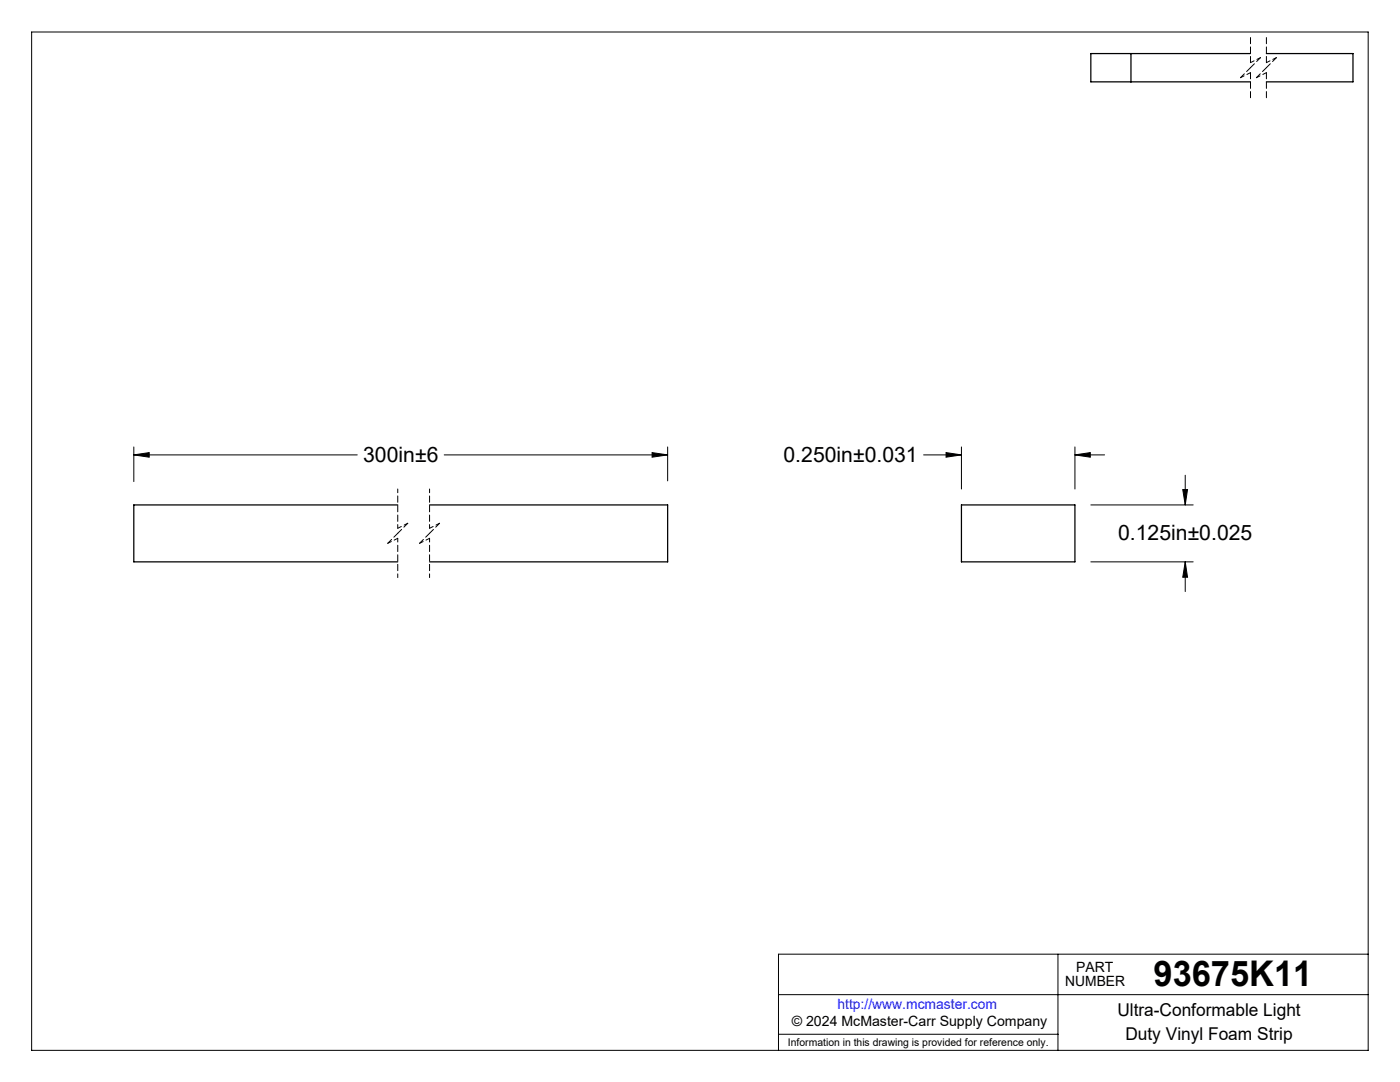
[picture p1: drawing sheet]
<svg xmlns="http://www.w3.org/2000/svg" width="279mm" height="216mm" viewBox="0 0 279 216" stroke-linecap="round" stroke-linejoin="round" font-family="sans-serif">
<g fill="none" stroke="#000" stroke-width=".2">
<path d="M6.3 6.4h266.7v203.2h-266.7zM26.7 90.8l3.1-.5v.9zM26.7 90.8h44.6M26.7 89.2v6.9M88.7 90.8h44.5M130.1 90.3l3.1 .5-3.1 .4zM133.2 89.2v6.8M184.3 90.8h7.6M188.8 90.3l3.1 .5-3.1 .4zM191.9 89.2v8.4M214.5 90.8l3.1-.5v.9zM214.5 89.2v8.4"/>
<path d="M214.5 90.8h6M236 97.7h1l-.5 3.1zM236.5 94.8v6M217.7 112.1h20.4M217.7 100.8h20.4M236.5 112.1l.5 3.1h-1zM236.5 112.1v5.9M155.4 198.5h117.6M211.1 190.4v19.2M273 190.4h-117.6v19.2M155.4 206.4h55.7"/>
</g>
<path d="M247.6 15.5l2-1M249.6 12.5l2-1M250.7 15.5l2-1M252.7 12.5l2-1M79.4 97.6v7.8M85.7 97.6v7.8M77.4 108.4l2-1M79.4 105.4l2-1M79.4 107.4v7.9M83.7 108.4l2-1M85.7 105.4l2-1M85.7 107.4v7.9" fill="none" stroke="#000" stroke-width=".2" stroke-dasharray="1.3 .6" stroke-dashoffset=".5"/>
<path d="M249.6 13.5l-2 2M251.6 11.5l-2 2M252.7 13.5l-2 2M254.7 11.5l-2 2M79.4 106.4l-2 2M81.4 104.4l-2 2M85.7 106.4l-2 2M87.7 104.4l-2 2" fill="none" stroke="#000" stroke-width=".2" stroke-dasharray="1.3 .6" stroke-dashoffset=".2"/>
<path d="M249.6 7.5v5M249.6 14.5v5M252.7 7.5v5M252.7 14.5v5" fill="none" stroke="#000" stroke-width=".2" stroke-dasharray="1.3 .6"/>
<path d="M188.8 90.3l3.1 .5-3.1 .4zM214.5 90.8l3.1-.5v.9zM236.5 112.1l.5 3.1h-1zM236 97.7h1l-.5 3.1zM26.7 90.8l3.1-.5v.9zM130.1 90.3l3.1 .5-3.1 .4z" fill="#000"/>
<path d="M225.7 10.7v5.6M249.6 10.7h-31.9v5.6h31.9M252.7 10.7h17.3v5.6h-17.3M79.4 100.8h-52.7v11.3h52.7M85.7 100.8h47.5v11.3h-47.5M191.9 100.8h22.6v11.3h-22.6z" fill="none" stroke="#000" stroke-width=".25"/>
<text font-size="7.1" x="230.2" y="196.8">93675K11</text>
<g font-size="4.2">
<text x="72.5" y="92.2">300in±6</text>
<text x="156.4" y="92.2">0.250in±0.031</text>
<text x="223.2" y="107.8">0.125in±0.025</text>
</g>
<g font-size="3.5">
<text x="223" y="202.8">Ultra-Conformable Light</text>
<text x="224.6" y="207.5">Duty Vinyl Foam Strip</text>
</g>
<g font-size="2.8">
<text x="212.6" y="196.8">NUMBER</text>
<text x="214.8" y="194">PART</text>
<text x="158" y="204.8">© 2024 McMaster-Carr Supply Company</text>
</g>
<text font-size="2.8" fill="#00f" x="167.1" y="201.4">http://www.mcmaster.com</text>
<text font-size="2.1" x="157.3" y="208.6">Information in this drawing is provided for reference only.</text>
</svg>
